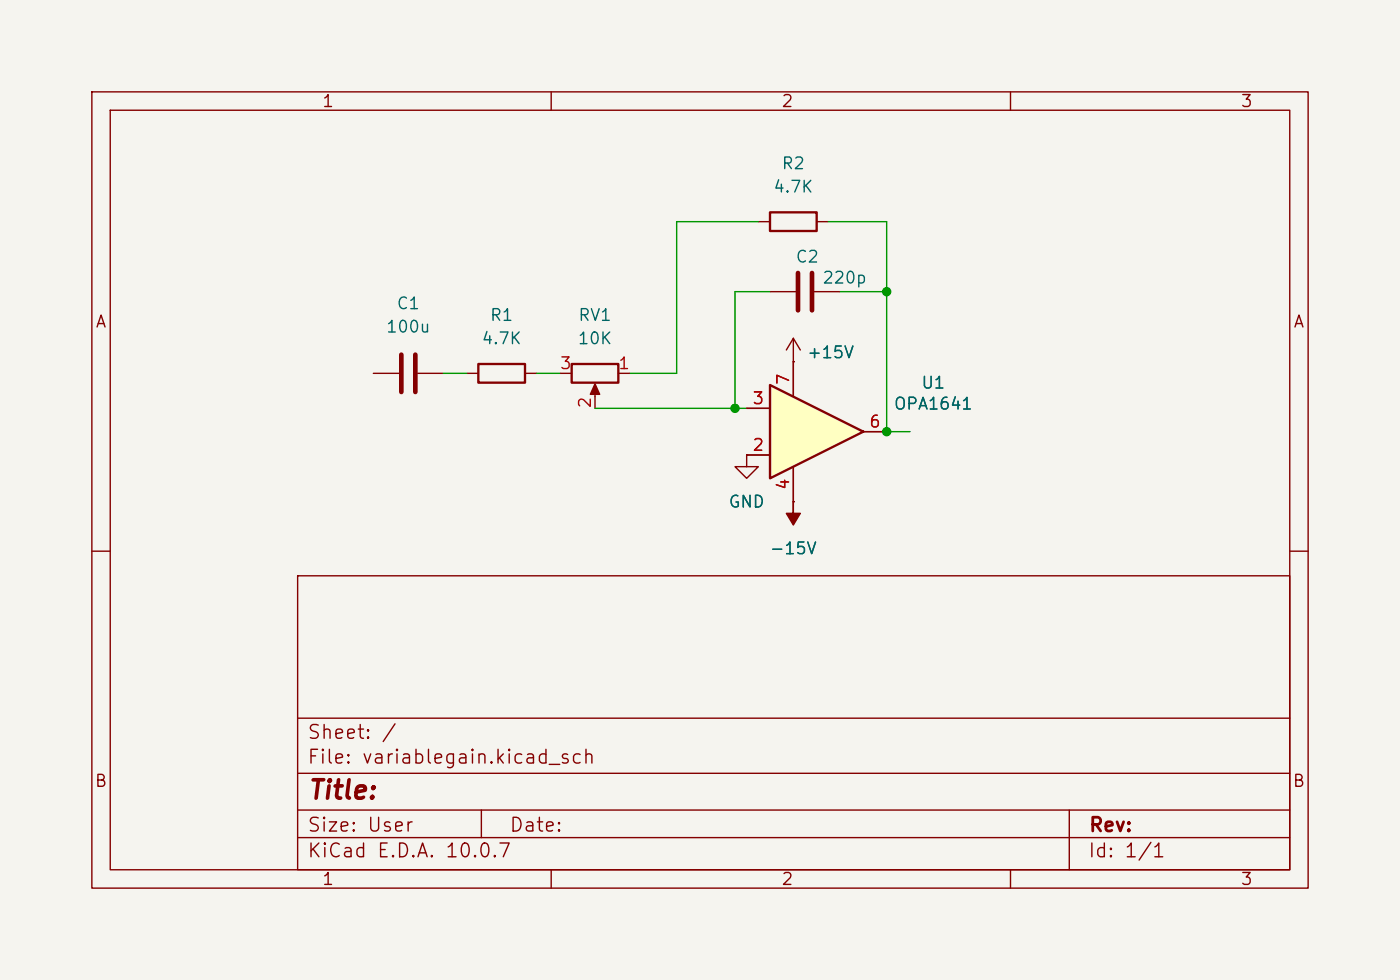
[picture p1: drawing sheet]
<svg xmlns="http://www.w3.org/2000/svg" width="152mm" height="107mm" viewBox="0 0 152 107" stroke-linecap="round" stroke-linejoin="round" font-family="sans-serif">
<path d="M0 0h152.4v106.7h-152.4z" fill="#f5f4ef" stroke="#f5f4ef" stroke-width=".11"/>
<g fill="none" stroke="#840000" stroke-width=".15">
<path d="M10 10h132.4v86.7h-132.4zM12 12h128.4v82.7h-128.4zM60 10v2M110 10v2M82.5 24.1h1.3M83.8 31.7h2.8M88.6 31.7h2.8M88.9 24.1h1.3M10 60h2M40.6 40.6h2.8M45.5 40.6h2.8M50.8 40.6h1.3"/>
<path d="M57.1 40.6h1.3M140.4 60h2M32.4 62.7h108v32h-108zM32.4 78.2h108M32.4 91.2h108M32.4 88.2h108M32.4 84.2h108M52.4 88.2v3M60 94.7v2M110 94.7v2M116.4 88.2v6.5"/>
</g>
<path d="M43.7 38.6v4.1M45.2 38.6v4.1M86.9 29.7v4.1M88.4 29.7v4.1" fill="none" stroke="#840000" stroke-width=".51"/>
<path d="M52.1 39.6h5v2.1h-5zM83.8 23.1h5.1v2h-5.1z" fill="none" stroke="#840000" stroke-width=".25"/>
<path d="M83.8 41.9l10.2 5.1-10.2 5.1z" fill="#ffffc2"/>
<path d="M62.2 39.6h5.1v2.1h-5.1zM83.8 41.9l10.2 5.1-10.2 5.1z" fill="none" stroke="#840000" stroke-width=".25"/>
<g fill="none" stroke="#840000" stroke-width=".15">
<path d="M86.4 39.4h.1M86.4 36.8v6.4M86.4 36.8l-.8 1.3M86.4 36.8l.7 1.3M61 40.6h1.2M64.8 42.2v2.2M67.3 40.6h1.3M81.3 49.5v1.3h1.2l-1.2 1.3-1.3-1.3h1.3M81.3 49.5h.1M81.3 49.5h2.5M81.3 44.4h2.5M86.4 54.6h.1"/>
<path d="M86.4 50.8v3.8M94 47h2.5"/>
</g>
<g fill="#840000" stroke="#840000" stroke-width=".15">
<path d="M86.4 54.6v1.3h.7l-.7 1.2-.8-1.2h.8z"/>
<path d="M64.8 41.8l.5 1.1h-1z"/>
</g>
<path d="M82.5 24.1h-8.8v16.5h-5.1M83.8 31.7h-3.8v12.7M90.2 24.1h6.3v22.9h2.6M91.4 31.7h5.1M48.3 40.6h2.5M58.4 40.6h2.6M64.8 44.4h16.5" fill="none" stroke="#009600" stroke-width=".15"/>
<g fill="#009600" stroke="#009600" stroke-width=".11">
<circle cx="80" cy="44.4" r=".46"/>
<circle cx="96.5" cy="47" r=".46"/>
<circle cx="96.5" cy="31.7" r=".46"/>
</g>
<text font-size="2" fill="#840000" x="33.4" y="87.5">Title:</text>
<g font-size="1.5" fill="#840000">
<text x="33.4" y="83.5">File: variablegain.kicad_sch</text>
<text x="33.4" y="80.8">Sheet: /</text>
<text x="33.4" y="93.7">KiCad E.D.A. 10.0.7</text>
<text x="33.4" y="90.9">Size: User</text>
<text x="55.4" y="90.9">Date:</text>
<text x="118.4" y="93.7">Id: 1/1</text>
<text x="118.4" y="90.9">Rev:</text>
</g>
<g font-size="1.3" fill="#840000">
<text x="35" y="12">1</text>
<text x="85" y="12">2</text>
<text x="135" y="12">3</text>
<text x="10.3" y="36">A</text>
<text x="140.7" y="36">A</text>
<text x="10.2" y="86">B</text>
<text x="140.6" y="86">B</text>
<text x="35" y="96.7">1</text>
<text x="85" y="96.7">2</text>
<text x="135" y="96.7">3</text>
</g>
<g font-size="1.3" fill="#006464">
<text x="84.1" y="21.3">4.7K</text>
<text x="85" y="18.7">R2</text>
<text x="86.5" y="28.9">C2</text>
<text x="43.1" y="34">C1</text>
<text x="53.2" y="35.3">R1</text>
<text x="62.9" y="35.3">RV1</text>
<text x="89.4" y="31.2">220p</text>
<text x="41.9" y="36.5">100u</text>
<text x="52.3" y="37.8">4.7K</text>
<text x="62.8" y="37.8">10K</text>
<text x="87.8" y="39.3">+15V</text>
<text x="97.2" y="44.9">OPA1641</text>
<text x="100.2" y="42.6">U1</text>
<text x="79.2" y="55.6">GND</text>
<text x="83.7" y="60.7">-15V</text>
</g>
<g font-size="1.3" fill="#a90000">
<text x="60.9" y="40.5">3</text>
<text x="67.2" y="40.5">1</text>
<text x="64.6" y="44.5" transform="rotate(-90 64.6 44.5)">2</text>
<text x="81.8" y="44.3">3</text>
<text x="86.2" y="42" transform="rotate(-90 86.2 42)">7</text>
<text x="94.5" y="46.9">6</text>
<text x="81.8" y="49.4">2</text>
<text x="86.2" y="53.4" transform="rotate(-90 86.2 53.4)">4</text>
</g>
</svg>
